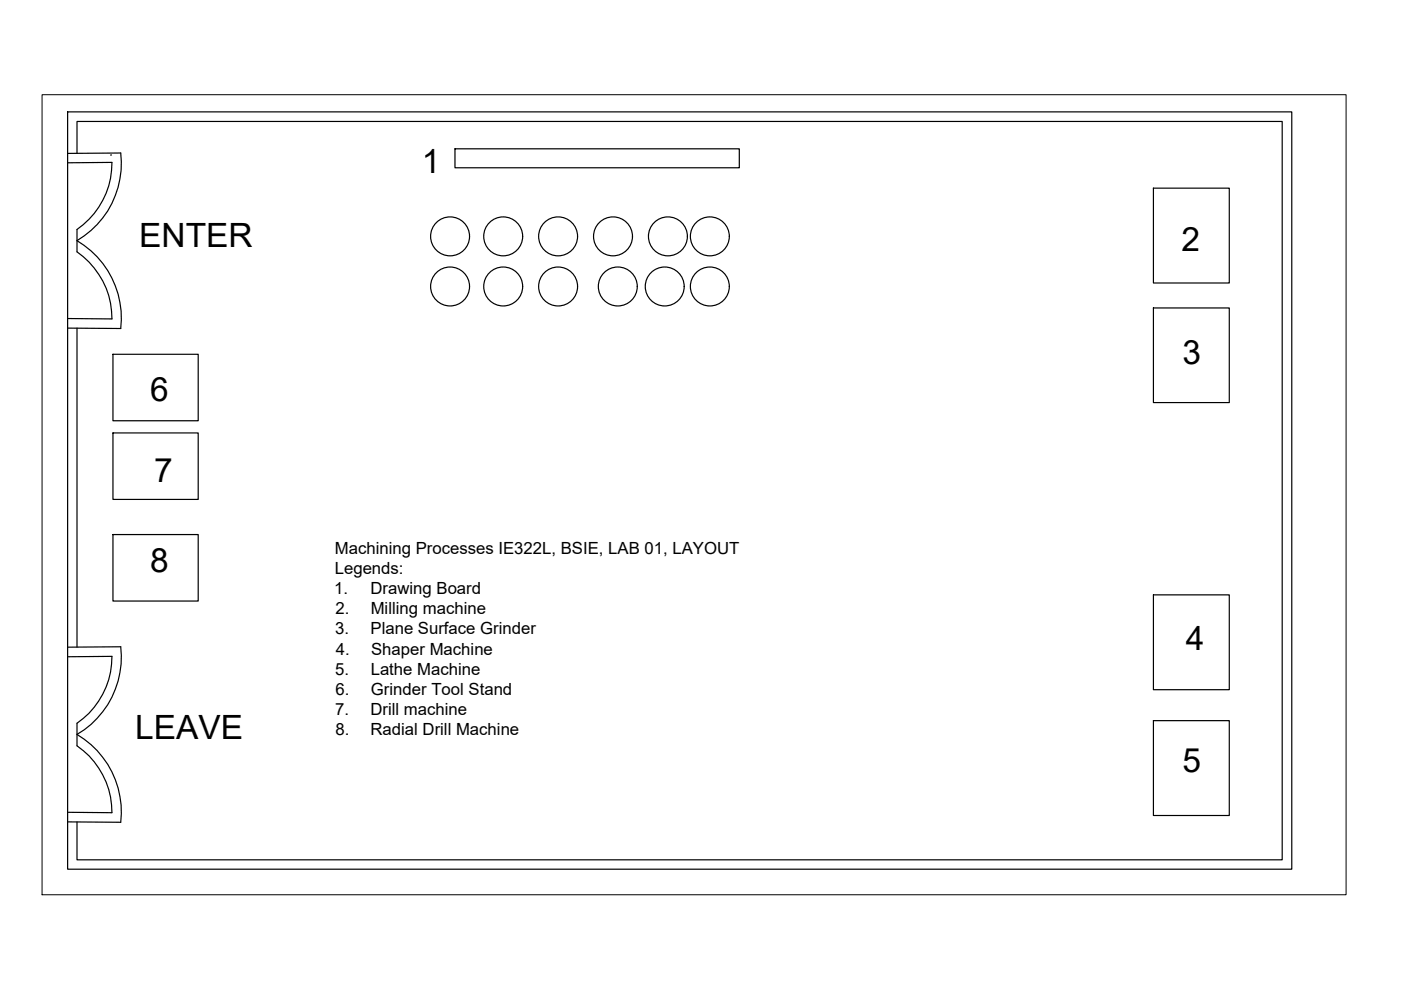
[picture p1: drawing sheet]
<svg xmlns="http://www.w3.org/2000/svg" width="297mm" height="210mm" viewBox="0 0 297 210" stroke-linecap="round" stroke-linejoin="round" font-family="sans-serif">
<!-- layer: 0 -->
<g fill="none" stroke="#000" stroke-width=".25">
<path d="M14.3 23.7h259.6v160.6h-259.6zM14.3 34.5l9.4-.1a17.2 17.2 0 0 1-7.4 14.3v4.7a17.2 17.2 0 0 1 7.4 14.2l-9.4-.1M14.3 32.5l11.3-.1a19 19 0 0 1-9.3 18.6 19.1 19.1 0 0 1 9.3 18.7l-11.3-.1M16.3 32.5v-6.7h255.6v156.5h-255.6v-8M23.4 32.9h.1M96.5 31.6h60.2v4h-60.2zM244.5 39.9h16.1v20.1h-16.1zM16.3 69.6v67.6M23.9 75.1h18.1v14.1h-18.1zM244.5 65.3h16.1v20.1h-16.1zM23.9 91.8h18.1v14.1h-18.1zM23.9 113.3h18.1v14.1h-18.1z"/>
<path d="M14.3 139.2h9.4a17.2 17.2 0 0 1-7.4 14.1v4.8a17.2 17.2 0 0 1 7.4 14.2l-9.4-.1M14.3 137.2l11.3-.1a19 19 0 0 1-9.3 18.6 19.1 19.1 0 0 1 9.3 18.6h-11.3M244.5 126.1h16.1v20.1h-16.1zM244.5 152.8h16.1v20.1h-16.1z"/>
<circle cx="95.4" cy="50.1" r="4.1"/>
<circle cx="106.7" cy="50.1" r="4.1"/>
<circle cx="118.3" cy="50.1" r="4.1"/>
<circle cx="130" cy="50.1" r="4.1"/>
<circle cx="141.6" cy="50.1" r="4.1"/>
<circle cx="150.5" cy="50.1" r="4.1"/>
<circle cx="95.4" cy="60.7" r="4.1"/>
<circle cx="106.7" cy="60.7" r="4.1"/>
<circle cx="118.3" cy="60.7" r="4.1"/>
<circle cx="131" cy="60.7" r="4.1"/>
<circle cx="140.9" cy="60.7" r="4.1"/>
<circle cx="150.5" cy="60.7" r="4.1"/>
</g>
<path d="M8.9 20.1h276.5v169.6h-276.5z" fill="none" stroke="#000" stroke-width=".21"/>
<g font-size="7.1">
<text x="89.4" y="36.7">1</text>
<text x="29.5" y="52.3">ENTER</text>
<text x="250.5" y="53.3">2</text>
<text x="250.7" y="77.1">3</text>
<text x="31.9" y="85">6</text>
<text x="32.7" y="102.2">7</text>
<text x="31.9" y="121.2">8</text>
<text x="251.4" y="137.8">4</text>
<text x="28.7" y="156.7">LEAVE</text>
<text x="250.7" y="163.7">5</text>
</g>
<g font-size="3.5">
<text x="71" y="117.5">Machining Processes IE322L, BSIE, LAB 01, LAYOUT</text>
<text x="70.9" y="126">1.</text>
<text x="71" y="121.7">Legends:</text>
<text x="78.6" y="126">Drawing Board</text>
<text x="71.1" y="130.2">2.</text>
<text x="78.6" y="130.2">Milling machine</text>
<text x="71.1" y="134.5">3.</text>
<text x="78.6" y="134.5">Plane Surface Grinder</text>
<text x="71.1" y="143">5.</text>
<text x="71.2" y="138.8">4.</text>
<text x="78.6" y="143">Lathe Machine</text>
<text x="78.7" y="138.8">Shaper Machine</text>
<text x="71.1" y="147.3">6.</text>
<text x="78.6" y="147.3">Grinder Tool Stand</text>
<text x="71.1" y="151.5">7.</text>
<text x="71.1" y="155.8">8.</text>
<text x="78.6" y="151.5">Drill machine</text>
<text x="78.6" y="155.8">Radial Drill Machine</text>
</g>
</svg>
